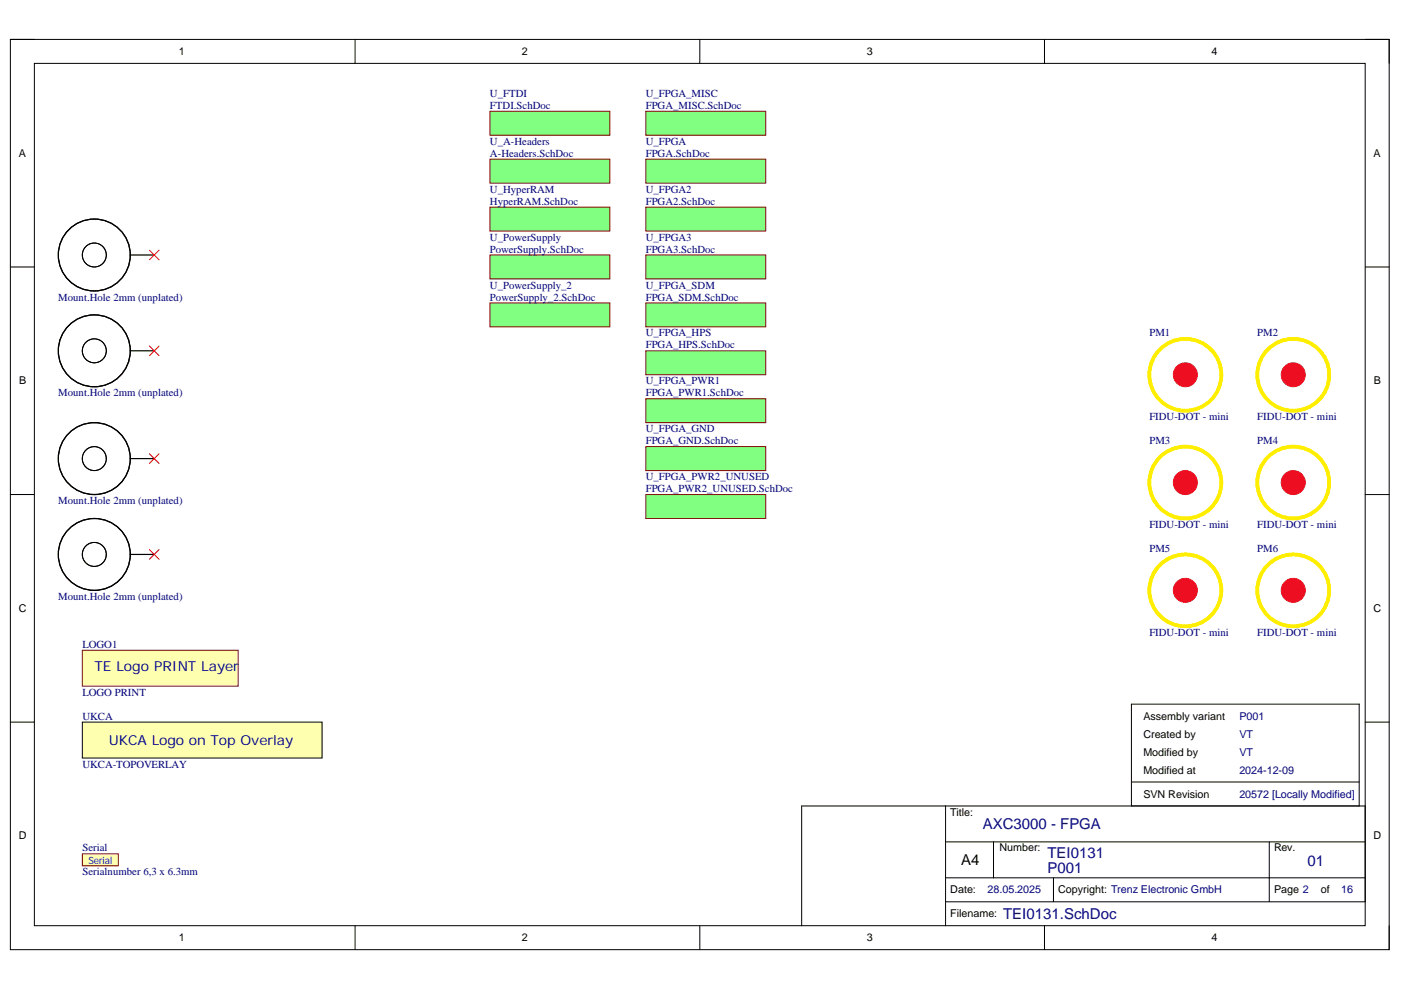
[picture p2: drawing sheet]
<svg xmlns="http://www.w3.org/2000/svg" width="297mm" height="210mm" viewBox="0 0 297 210" stroke-linecap="round" stroke-linejoin="round" font-family="sans-serif">
<path d="M2.2 8.4h292.3v193h-292.3z" fill="none" stroke="#000" stroke-width=".21"/>
<path d="M7.3 13.4h282.1v182.9h-282.1z" fill-rule="evenodd" fill="#fff"/>
<g fill="none" stroke="#000" stroke-width=".21">
<path d="M2.2 8.4h5.1M7.3 13.4h282.1v182.9h-282.1zM75.3 8.4v5M148.4 8.4v5M221.4 8.4v5M289.4 8.4h5.1v5M2.2 56.6h5.1M289.4 56.6h5.1M2.2 104.9h5.1M289.4 104.9h5.1M2.2 153.1h5.1M289.4 153.1h5.1"/>
<path d="M200.5 170.9v25.4M200.5 178.5h88.9M210.6 178.5v7.6M269.1 178.5v12.7M75.3 196.3v5.1M148.4 196.3v5.1M200.5 191.2h88.9v-20.3h-119.4v25.4M200.5 186.1h88.9M221.4 196.3v5.1M223.4 186.1v5.1M294.5 196.3v5.1"/>
</g>
<path d="M103.9 33.8h25.4v5h-25.4z" fill-rule="evenodd" fill="#80ff80"/>
<path d="M103.9 33.8h25.4v5h-25.4z" fill="none" stroke="#800000" stroke-width=".21"/>
<path d="M103.9 23.6h25.4v5.1h-25.4z" fill-rule="evenodd" fill="#80ff80"/>
<path d="M103.9 23.6h25.4v5.1h-25.4z" fill="none" stroke="#800000" stroke-width=".21"/>
<path d="M103.9 54.1h25.4v5h-25.4z" fill-rule="evenodd" fill="#80ff80"/>
<path d="M103.9 54.1h25.4v5h-25.4z" fill="none" stroke="#800000" stroke-width=".21"/>
<circle cx="251.3" cy="79.5" r="7.6" fill="none" stroke="#fe0" stroke-width=".76"/>
<circle cx="251.3" cy="79.5" r="2.54" fill="#ee0e22"/>
<circle cx="251.3" cy="79.5" r="2.54" fill="none" stroke="#ee0e22" stroke-width=".21"/>
<circle cx="274.2" cy="79.5" r="7.6" fill="none" stroke="#fe0" stroke-width=".76"/>
<circle cx="274.2" cy="79.5" r="2.54" fill="#ee0e22"/>
<circle cx="274.2" cy="79.5" r="2.54" fill="none" stroke="#ee0e22" stroke-width=".21"/>
<circle cx="274.2" cy="102.3" r="7.6" fill="none" stroke="#fe0" stroke-width=".76"/>
<circle cx="274.2" cy="102.3" r="2.54" fill="#ee0e22"/>
<circle cx="274.2" cy="102.3" r="2.54" fill="none" stroke="#ee0e22" stroke-width=".21"/>
<circle cx="274.2" cy="125.2" r="7.6" fill="none" stroke="#fe0" stroke-width=".76"/>
<circle cx="274.2" cy="125.2" r="2.54" fill="#ee0e22"/>
<circle cx="274.2" cy="125.2" r="2.54" fill="none" stroke="#ee0e22" stroke-width=".21"/>
<circle cx="251.3" cy="125.2" r="7.6" fill="none" stroke="#fe0" stroke-width=".76"/>
<circle cx="251.3" cy="125.2" r="2.54" fill="#ee0e22"/>
<circle cx="251.3" cy="125.2" r="2.54" fill="none" stroke="#ee0e22" stroke-width=".21"/>
<circle cx="251.3" cy="102.3" r="7.6" fill="none" stroke="#fe0" stroke-width=".76"/>
<circle cx="251.3" cy="102.3" r="2.54" fill="#ee0e22"/>
<circle cx="251.3" cy="102.3" r="2.54" fill="none" stroke="#ee0e22" stroke-width=".21"/>
<path d="M17.5 181h7.6v2.6h-7.6z" fill-rule="evenodd" fill="#ffffb0"/>
<path d="M17.5 181h7.6v2.6h-7.6z" fill="none" stroke="#800000" stroke-width=".21"/>
<g fill="none" stroke="#000" stroke-width=".21">
<circle cx="20" cy="54.1" r="2.54"/>
<circle cx="20" cy="74.4" r="2.54"/>
<circle cx="20" cy="97.2" r="2.54"/>
<circle cx="20" cy="117.6" r="2.54"/>
</g>
<g fill="none" stroke="#000" stroke-width=".25">
<path d="M27.6 54.1h5.1M27.6 74.4h5.1M27.6 97.2h5.1M27.6 117.6h5.1"/>
<circle cx="20" cy="54.1" r="7.6"/>
<circle cx="20" cy="74.4" r="7.6"/>
<circle cx="20" cy="97.2" r="7.6"/>
<circle cx="20" cy="117.6" r="7.6"/>
</g>
<path d="M136.9 33.8h25.4v5h-25.4z" fill-rule="evenodd" fill="#80ff80"/>
<path d="M136.9 33.8h25.4v5h-25.4z" fill="none" stroke="#800000" stroke-width=".21"/>
<path d="M136.9 23.6h25.4v5.1h-25.4z" fill-rule="evenodd" fill="#80ff80"/>
<path d="M136.9 23.6h25.4v5.1h-25.4z" fill="none" stroke="#800000" stroke-width=".21"/>
<path d="M31.7 53.1l2 2M33.7 53.1l-2 2M31.7 73.4l2 2M33.7 73.4l-2 2M31.7 96.2l2 2.1M33.7 96.2l-2 2.1M31.7 116.5l2 2.1M33.7 116.5l-2 2.1" fill="none" stroke="#f00" stroke-width=".21"/>
<path d="M239.9 149.3h48.3v21.6h-48.3zM239.9 165.8h48.3" fill="none" stroke="#000" stroke-width=".21"/>
<path d="M136.9 43.9h25.4v5.1h-25.4z" fill-rule="evenodd" fill="#80ff80"/>
<path d="M136.9 43.9h25.4v5.1h-25.4z" fill="none" stroke="#800000" stroke-width=".21"/>
<path d="M136.9 54.1h25.4v5h-25.4z" fill-rule="evenodd" fill="#80ff80"/>
<path d="M136.9 54.1h25.4v5h-25.4z" fill="none" stroke="#800000" stroke-width=".21"/>
<path d="M17.5 137.9h33v7.6h-33z" fill-rule="evenodd" fill="#ffffb0"/>
<path d="M17.5 137.9h33v7.6h-33z" fill="none" stroke="#800000" stroke-width=".21"/>
<path d="M103.9 43.9h25.4v5.1h-25.4z" fill-rule="evenodd" fill="#80ff80"/>
<path d="M103.9 43.9h25.4v5.1h-25.4z" fill="none" stroke="#800000" stroke-width=".21"/>
<path d="M17.5 153.1h50.8v7.6h-50.8z" fill-rule="evenodd" fill="#ffffb0"/>
<path d="M17.5 153.1h50.8v7.6h-50.8z" fill="none" stroke="#000" stroke-width=".21"/>
<path d="M136.9 64.2h25.4v5.1h-25.4z" fill-rule="evenodd" fill="#80ff80"/>
<path d="M136.9 64.2h25.4v5.1h-25.4z" fill="none" stroke="#800000" stroke-width=".21"/>
<path d="M136.9 84.5h25.4v5.1h-25.4z" fill-rule="evenodd" fill="#80ff80"/>
<path d="M136.9 84.5h25.4v5.1h-25.4z" fill="none" stroke="#800000" stroke-width=".21"/>
<path d="M136.9 74.4h25.4v5.1h-25.4z" fill-rule="evenodd" fill="#80ff80"/>
<path d="M136.9 74.4h25.4v5.1h-25.4z" fill="none" stroke="#800000" stroke-width=".21"/>
<path d="M136.9 94.7h25.4v5.1h-25.4z" fill-rule="evenodd" fill="#80ff80"/>
<path d="M136.9 94.7h25.4v5.1h-25.4z" fill="none" stroke="#800000" stroke-width=".21"/>
<path d="M136.9 104.9h25.4v5h-25.4z" fill-rule="evenodd" fill="#80ff80"/>
<path d="M136.9 104.9h25.4v5h-25.4z" fill="none" stroke="#800000" stroke-width=".21"/>
<path d="M103.9 64.2h25.4v5.1h-25.4z" fill-rule="evenodd" fill="#80ff80"/>
<path d="M103.9 64.2h25.4v5.1h-25.4z" fill="none" stroke="#800000" stroke-width=".21"/>
<g font-size="3.2" fill="#000080">
<text x="208.4" y="175.8">AXC3000 - FPGA</text>
<text x="222.1" y="185.2">P001</text>
<text x="222.1" y="181.9">TEI0131</text>
<text x="277.2" y="183.6">01</text>
<text x="212.7" y="194.8">TEI0131.SchDoc</text>
</g>
<text font-size="3.2" x="203.8" y="183.4">A4</text>
<g font-size="2.9" fill="#000080">
<text x="20" y="142.3">TE Logo PRINT Layer</text>
<text x="23.1" y="158">UKCA Logo on Top Overlay</text>
</g>
<g font-size="2.3">
<text x="37.9" y="11.7">1</text>
<text x="110.7" y="11.7">2</text>
<text x="183.8" y="11.7">3</text>
<text x="256.8" y="11.7">4</text>
<text x="4" y="33.3">A</text>
<text x="291.2" y="33.3">A</text>
<text x="4.1" y="81.5">B</text>
<text x="291.3" y="81.5">B</text>
<text x="4" y="129.7">C</text>
<text x="291.2" y="129.7">C</text>
<text x="242.4" y="152.6">Assembly variant</text>
<text x="242.4" y="156.4">Created by</text>
<text x="242.4" y="160.2">Modified by</text>
<text x="242.4" y="164">Modified at</text>
<text x="201.5" y="172.9">Title:</text>
<text x="242.4" y="169.1">SVN Revision</text>
<text x="4" y="178">D</text>
<text x="291.2" y="178">D</text>
<text x="211.9" y="180.5">Number:</text>
<text x="270.1" y="180.5">Rev.</text>
<text x="201.5" y="189.4">Date:</text>
<text x="224.4" y="189.4">Copyright: Trenz Electronic GmbH</text>
<text x="270.1" y="189.4">Page 2</text>
<text x="280" y="189.4">of</text>
<text x="201.5" y="194.5">Filename:</text>
<text x="37.9" y="199.6">1</text>
<text x="110.7" y="199.6">2</text>
<text x="183.8" y="199.6">3</text>
<text x="256.8" y="199.6">4</text>
</g>
<g font-size="2.3" fill="#000080">
<text x="103.9" y="20.5">U_FTDI</text>
<text x="103.9" y="23.1">FTDI.SchDoc</text>
<text x="136.9" y="20.5">U_FPGA_MISC</text>
<text x="136.9" y="23.1">FPGA_MISC.SchDoc</text>
<text x="103.9" y="30.7">U_A-Headers</text>
<text x="103.9" y="33.2">A-Headers.SchDoc</text>
<text x="136.9" y="30.7">U_FPGA</text>
<text x="136.9" y="33.2">FPGA.SchDoc</text>
<text x="103.9" y="40.9">U_HyperRAM</text>
<text x="136.9" y="40.9">U_FPGA2</text>
<text x="103.9" y="43.4">HyperRAM.SchDoc</text>
<text x="136.9" y="43.4">FPGA2.SchDoc</text>
<text x="103.9" y="51">U_PowerSupply</text>
<text x="103.9" y="53.5">PowerSupply.SchDoc</text>
<text x="136.9" y="51">U_FPGA3</text>
<text x="136.9" y="53.5">FPGA3.SchDoc</text>
<text x="12.4" y="63.7">Mount.Hole 2mm (unplated)</text>
<text x="103.9" y="61.2">U_PowerSupply_2</text>
<text x="103.9" y="63.7">PowerSupply_2.SchDoc</text>
<text x="136.9" y="61.2">U_FPGA_SDM</text>
<text x="136.9" y="63.7">FPGA_SDM.SchDoc</text>
<text x="136.9" y="71.3">U_FPGA_HPS</text>
<text x="243.7" y="71.3">PM1</text>
<text x="266.6" y="71.3">PM2</text>
<text x="136.9" y="73.9">FPGA_HPS.SchDoc</text>
<text x="136.9" y="81.5">U_FPGA_PWR1</text>
<text x="12.4" y="84">Mount.Hole 2mm (unplated)</text>
<text x="136.9" y="84">FPGA_PWR1.SchDoc</text>
<text x="243.7" y="89.1">FIDU-DOT - mini</text>
<text x="266.6" y="89.1">FIDU-DOT - mini</text>
<text x="136.9" y="91.7">U_FPGA_GND</text>
<text x="136.9" y="94.2">FPGA_GND.SchDoc</text>
<text x="243.7" y="94.2">PM3</text>
<text x="266.6" y="94.2">PM4</text>
<text x="136.9" y="101.8">U_FPGA_PWR2_UNUSED</text>
<text x="12.4" y="106.9">Mount.Hole 2mm (unplated)</text>
<text x="136.9" y="104.3">FPGA_PWR2_UNUSED.SchDoc</text>
<text x="243.7" y="111.9">FIDU-DOT - mini</text>
<text x="266.6" y="111.9">FIDU-DOT - mini</text>
<text x="243.7" y="117.1">PM5</text>
<text x="266.6" y="117.1">PM6</text>
<text x="12.4" y="127.2">Mount.Hole 2mm (unplated)</text>
<text x="17.5" y="137.3">LOGO1</text>
<text x="243.7" y="134.8">FIDU-DOT - mini</text>
<text x="266.6" y="134.8">FIDU-DOT - mini</text>
<text x="17.5" y="147.5">LOGO PRINT</text>
<text x="17.5" y="152.6">UKCA</text>
<text x="262.8" y="152.6">P001</text>
<text x="262.8" y="156.4">VT</text>
<text x="262.8" y="160.2">VT</text>
<text x="17.5" y="162.7">UKCA-TOPOVERLAY</text>
<text x="262.8" y="164">2024-12-09</text>
<text x="262.8" y="169.1">20572 [Locally Modified]</text>
<text x="17.5" y="180.5">Serial</text>
<text x="17.5" y="185.6">Serialnumber 6,3 x 6.3mm</text>
<text x="209.4" y="189.4">28.05.2025</text>
<text x="284.3" y="189.4">16</text>
</g>
<text font-size="2.1" fill="#00f" x="18.7" y="183.1">Serial</text>
</svg>
